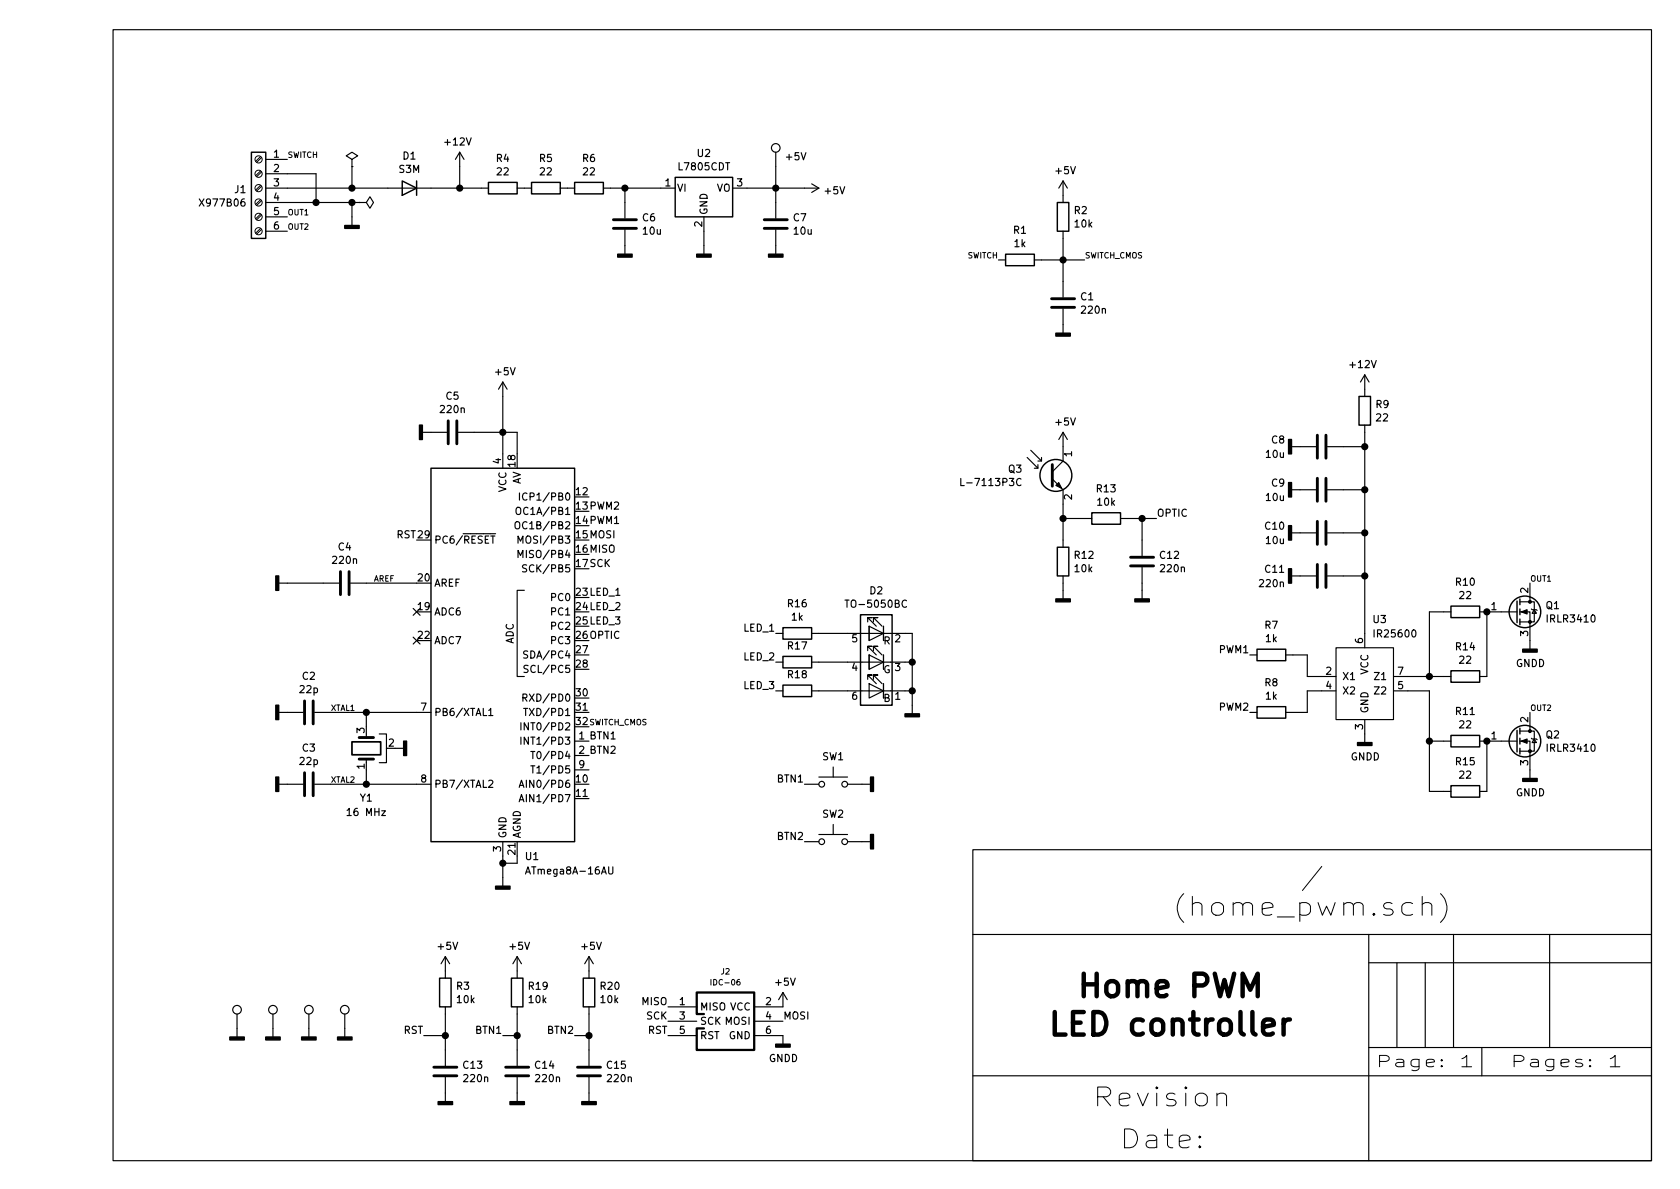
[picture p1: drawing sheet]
EESchema Schematic File Version 4
LIBS:home_pwm-cache
EELAYER 29 0
EELAYER END
$Descr A4 11693 8268
encoding utf-8
Sheet 1 1
Title "Home PWM\\nLED controller"
Date ""
Rev ""
Comp ""
Comment1 ""
Comment2 ""
Comment3 ""
Comment4 ""
$EndDescr
$Comp
L symbol:ATmega8A-16AU U1
U 1 1
P 3500 4550
F 0 "U1" H 3650 3150 50  0000 L CNN
F 1 "ATmega8A-16AU" H 3650 3050 50  0000 L CNN
F 2 "NevaDA:TQFP-32" H 3500 4550 50  0001 C CIN
F 3 "" H 3500 4550 50  0001 C CNN
	1    3500 4550
	1    0    0    -1  
$EndComp
$Comp
L symbol:NFET_GDS Q1
U 1 1
P 10550 4250
F 0 "Q1" H 10755 4297 50  0000 L CNN
F 1 "IRLR3410" H 10755 4204 50  0000 L CNN
F 2 "NevaDA:D-PAK" H 10750 4175 50  0001 L CIN
F 3 "" H 10550 4250 50  0001 L CNN
	1    10550 4250
	1    0    0    -1  
$EndComp
$Comp
L power:GNDD #PWR0101
U 1 1
P 10650 4450
F 0 "#PWR0101" H 10650 4200 50  0001 C CNN
F 1 "GNDD" H 10654 4294 50  0000 C CNN
F 2 "" H 10650 4450 50  0001 C CNN
F 3 "" H 10650 4450 50  0001 C CNN
	1    10650 4450
	1    0    0    -1  
$EndComp
$Comp
L symbol:NFET_GDS Q2
U 1 1
P 10550 5150
F 0 "Q2" H 10755 5197 50  0000 L CNN
F 1 "IRLR3410" H 10755 5104 50  0000 L CNN
F 2 "NevaDA:D-PAK" H 10750 5075 50  0001 L CIN
F 3 "" H 10550 5150 50  0001 L CNN
	1    10550 5150
	1    0    0    -1  
$EndComp
$Comp
L power:GNDD #PWR0102
U 1 1
P 10650 5350
F 0 "#PWR0102" H 10650 5100 50  0001 C CNN
F 1 "GNDD" H 10654 5194 50  0000 C CNN
F 2 "" H 10650 5350 50  0001 C CNN
F 3 "" H 10650 5350 50  0001 C CNN
	1    10650 5350
	1    0    0    -1  
$EndComp
$Comp
L symbol:IR25600 U3
U 1 1
P 9500 4750
F 0 "U3" H 9550 5200 50  0000 L CNN
F 1 "IR25600" H 9550 5100 50  0000 L CNN
F 2 "NevaDA:SOP-8" H 9500 5200 50  0001 C CNN
F 3 "" H 9500 5200 50  0001 C CNN
	1    9500 4750
	1    0    0    -1  
$EndComp
$Comp
L Device:R R11
U 1 1
P 10200 5150
F 0 "R11" V 9990 5150 50  0000 C CNN
F 1 "22" V 10083 5150 50  0000 C CNN
F 2 "NevaDA:R_1206" V 10130 5150 50  0001 C CNN
F 3 "~" H 10200 5150 50  0001 C CNN
	1    10200 5150
	0    1    1    0   
$EndComp
Wire Wire Line
	9800 4700 9950 4700
Wire Wire Line
	9950 4700 9950 4250
Wire Wire Line
	9950 4250 10050 4250
Wire Wire Line
	9800 4800 9950 4800
Wire Wire Line
	9950 5150 10050 5150
$Comp
L power:GNDD #PWR0103
U 1 1
P 9500 5100
F 0 "#PWR0103" H 9500 4850 50  0001 C CNN
F 1 "GNDD" H 9504 4944 50  0000 C CNN
F 2 "" H 9500 5100 50  0001 C CNN
F 3 "" H 9500 5100 50  0001 C CNN
	1    9500 5100
	1    0    0    -1  
$EndComp
$Comp
L symbol:IDC-06 J2
U 1 1
P 5050 7100
F 0 "J2" H 5050 7447 39  0000 C CNN
F 1 "IDC-06" H 5050 7371 39  0000 C CNN
F 2 "NevaDA:IDC_Header_Straight_6pins" H 5050 7100 39  0001 C CNN
F 3 "" H 5050 7100 39  0001 C CNN
	1    5050 7100
	1    0    0    -1  
$EndComp
$Comp
L power:GNDD #PWR0104
U 1 1
P 5450 7200
F 0 "#PWR0104" H 5450 6950 50  0001 C CNN
F 1 "GNDD" H 5454 7044 50  0000 C CNN
F 2 "" H 5450 7200 50  0001 C CNN
F 3 "" H 5450 7200 50  0001 C CNN
	1    5450 7200
	1    0    0    -1  
$EndComp
$Comp
L power:+5V #PWR0105
U 1 1
P 5450 7000
F 0 "#PWR0105" H 5450 6850 50  0001 C CNN
F 1 "+5V" H 5465 7175 50  0000 C CNN
F 2 "" H 5450 7000 50  0001 C CNN
F 3 "" H 5450 7000 50  0001 C CNN
	1    5450 7000
	1    0    0    -1  
$EndComp
Text Label 5450 7100 0    50   ~ 8
MOSI
Text Label 4650 7000 2    50   ~ 8
MISO
Text Label 4650 7100 2    50   ~ 8
SCK
Text Label 4650 7200 2    50   ~ 8
RST
Text Label 4100 3850 0    50   ~ 8
MISO
Text Label 4100 3950 0    50   ~ 8
SCK
Text Label 2900 3750 2    50   ~ 8
RST
Text Label 4100 3750 0    50   ~ 8
MOSI
Text Label 2950 7200 2    50   ~ 8
RST
$Comp
L Device:R R3
U 1 1
P 3100 6900
F 0 "R3" H 3170 6947 50  0000 L CNN
F 1 "10k" H 3170 6854 50  0000 L CNN
F 2 "NevaDA:R_0603" V 3030 6900 50  0001 C CNN
F 3 "~" H 3100 6900 50  0001 C CNN
	1    3100 6900
	1    0    0    -1  
$EndComp
$Comp
L power:+5V #PWR0106
U 1 1
P 3100 6750
F 0 "#PWR0106" H 3100 6600 50  0001 C CNN
F 1 "+5V" H 3115 6925 50  0000 C CNN
F 2 "" H 3100 6750 50  0001 C CNN
F 3 "" H 3100 6750 50  0001 C CNN
	1    3100 6750
	1    0    0    -1  
$EndComp
Wire Wire Line
	2950 7200 3100 7200
Wire Wire Line
	3100 7200 3100 7050
Text Label 4100 3650 0    50   ~ 8
PWM1
Text Label 4100 3550 0    50   ~ 8
PWM2
Text Label 8700 4550 2    50   ~ 8
PWM1
Text Label 8700 4950 2    50   ~ 8
PWM2
$Comp
L Device:R R7
U 1 1
P 8850 4550
F 0 "R7" V 8640 4550 50  0000 C CNN
F 1 "1k" V 8733 4550 50  0000 C CNN
F 2 "NevaDA:R_0603" V 8780 4550 50  0001 C CNN
F 3 "~" H 8850 4550 50  0001 C CNN
	1    8850 4550
	0    1    1    0   
$EndComp
$Comp
L Device:R R8
U 1 1
P 8850 4950
F 0 "R8" V 8640 4950 50  0000 C CNN
F 1 "1k" V 8733 4950 50  0000 C CNN
F 2 "NevaDA:R_0603" V 8780 4950 50  0001 C CNN
F 3 "~" H 8850 4950 50  0001 C CNN
	1    8850 4950
	0    1    1    0   
$EndComp
Wire Wire Line
	9000 4950 9100 4950
Wire Wire Line
	9100 4950 9100 4800
Wire Wire Line
	9100 4800 9200 4800
Wire Wire Line
	9000 4550 9100 4550
Wire Wire Line
	9100 4550 9100 4700
Wire Wire Line
	9100 4700 9200 4700
$Comp
L Connector:Screw_Terminal_01x06 J1
U 1 1
P 1800 1300
F 0 "J1" H 1880 1293 50  0000 L CNN
F 1 "X977B06" H 1880 1200 50  0000 L CNN
F 2 "NevaDA:Terminal_X977B06" H 1800 1300 50  0001 C CNN
F 3 "~" H 1800 1300 50  0001 C CNN
	1    1800 1300
	-1   0    0    -1  
$EndComp
Text Label 2000 1500 0    39   ~ 7
OUT1
Text Label 2000 1600 0    39   ~ 7
OUT2
$Comp
L power:GNDD #PWR0107
U 1 1
P 2450 1500
F 0 "#PWR0107" H 2450 1250 50  0001 C CNN
F 1 "GNDD" H 2454 1344 50  0001 C CNN
F 2 "" H 2450 1500 50  0001 C CNN
F 3 "" H 2450 1500 50  0001 C CNN
	1    2450 1500
	-1   0    0    -1  
$EndComp
Wire Wire Line
	2450 1500 2450 1400
$Comp
L power:+12V #PWR0108
U 1 1
P 3200 1150
F 0 "#PWR0108" H 3200 1000 50  0001 C CNN
F 1 "+12V" H 3215 1325 50  0000 C CNN
F 2 "" H 3200 1150 50  0001 C CNN
F 3 "" H 3200 1150 50  0001 C CNN
	1    3200 1150
	-1   0    0    -1  
$EndComp
Wire Wire Line
	3200 1300 3200 1150
$Comp
L power:PWR_FLAG #FLG0101
U 1 1
P 2450 1150
F 0 "#FLG0101" H 2450 1225 50  0001 C CNN
F 1 "PWR_FLAG" H 2450 1325 50  0001 C CNN
F 2 "" H 2450 1150 50  0001 C CNN
F 3 "~" H 2450 1150 50  0001 C CNN
	1    2450 1150
	-1   0    0    -1  
$EndComp
$Comp
L power:PWR_FLAG #FLG0102
U 1 1
P 2500 1400
F 0 "#FLG0102" H 2500 1475 50  0001 C CNN
F 1 "PWR_FLAG" H 2500 1575 50  0001 C CNN
F 2 "" H 2500 1400 50  0001 C CNN
F 3 "~" H 2500 1400 50  0001 C CNN
	1    2500 1400
	0    1    -1   0   
$EndComp
Text Label 10650 4050 0    39   ~ 7
OUT1
Text Label 10650 4950 0    39   ~ 7
OUT2
$Comp
L Device:Crystal_GND2 Y1
U 1 1
P 2550 5200
F 0 "Y1" V 2200 5200 50  0000 C CNN
F 1 "16 MHz" V 2100 5200 50  0000 C CNN
F 2 "NevaDA:Crystal_HC-49SMD" H 2550 5200 50  0001 C CNN
F 3 "~" H 2550 5200 50  0001 C CNN
	1    2550 5200
	0    -1   -1   0   
$EndComp
$Comp
L Device:C C2
U 1 1
P 2150 4950
F 0 "C2" V 1895 4950 50  0000 C CNN
F 1 "22p" V 1988 4950 50  0000 C CNN
F 2 "NevaDA:C_0603" H 2188 4800 50  0001 C CNN
F 3 "~" H 2150 4950 50  0001 C CNN
	1    2150 4950
	0    1    1    0   
$EndComp
$Comp
L power:GNDD #PWR0109
U 1 1
P 2000 4950
F 0 "#PWR0109" H 2000 4700 50  0001 C CNN
F 1 "GNDD" V 2004 4840 50  0001 R CNN
F 2 "" H 2000 4950 50  0001 C CNN
F 3 "" H 2000 4950 50  0001 C CNN
	1    2000 4950
	0    1    1    0   
$EndComp
Wire Wire Line
	2300 4950 2550 4950
Wire Wire Line
	2550 5050 2550 4950
Connection ~ 2550 4950
Wire Wire Line
	2550 4950 2900 4950
Wire Wire Line
	2550 5350 2550 5450
Wire Wire Line
	2550 5450 2900 5450
$Comp
L power:GNDD #PWR0110
U 1 1
P 2750 5200
F 0 "#PWR0110" H 2750 4950 50  0001 C CNN
F 1 "GNDD" V 2754 5090 50  0001 R CNN
F 2 "" H 2750 5200 50  0001 C CNN
F 3 "" H 2750 5200 50  0001 C CNN
	1    2750 5200
	0    -1   -1   0   
$EndComp
$Comp
L power:GNDD #PWR0111
U 1 1
P 3500 6100
F 0 "#PWR0111" H 3500 5850 50  0001 C CNN
F 1 "GNDD" V 3504 5990 50  0001 R CNN
F 2 "" H 3500 6100 50  0001 C CNN
F 3 "" H 3500 6100 50  0001 C CNN
	1    3500 6100
	1    0    0    -1  
$EndComp
Wire Wire Line
	3500 5950 3500 6000
Wire Wire Line
	3600 5950 3600 6000
Wire Wire Line
	3600 6000 3500 6000
Connection ~ 3500 6000
Wire Wire Line
	3500 6000 3500 6100
$Comp
L power:+5V #PWR0112
U 1 1
P 3500 2750
F 0 "#PWR0112" H 3500 2600 50  0001 C CNN
F 1 "+5V" H 3515 2925 50  0000 C CNN
F 2 "" H 3500 2750 50  0001 C CNN
F 3 "" H 3500 2750 50  0001 C CNN
	1    3500 2750
	1    0    0    -1  
$EndComp
Wire Wire Line
	3500 3150 3500 3000
$Comp
L Device:C C5
U 1 1
P 3150 3000
F 0 "C5" V 2895 3000 50  0000 C CNN
F 1 "220n" V 2988 3000 50  0000 C CNN
F 2 "NevaDA:C_0603" H 3188 2850 50  0001 C CNN
F 3 "~" H 3150 3000 50  0001 C CNN
	1    3150 3000
	0    1    1    0   
$EndComp
$Comp
L power:GNDD #PWR0113
U 1 1
P 3000 3000
F 0 "#PWR0113" H 3000 2750 50  0001 C CNN
F 1 "GNDD" V 3004 2890 50  0001 R CNN
F 2 "" H 3000 3000 50  0001 C CNN
F 3 "" H 3000 3000 50  0001 C CNN
	1    3000 3000
	0    1    1    0   
$EndComp
Wire Wire Line
	3300 3000 3500 3000
Connection ~ 3500 3000
Wire Wire Line
	3500 3000 3500 2750
Wire Wire Line
	3600 3150 3600 3000
Wire Wire Line
	3600 3000 3500 3000
Wire Wire Line
	2450 1400 2500 1400
Connection ~ 2450 1400
Wire Wire Line
	2000 1400 2200 1400
Text Label 2000 1100 0    39   ~ 7
SWITCH
Wire Wire Line
	2000 1200 2200 1200
Wire Wire Line
	2200 1200 2200 1400
Connection ~ 2200 1400
Wire Wire Line
	2200 1400 2450 1400
Connection ~ 2550 5450
Wire Wire Line
	2300 5450 2550 5450
$Comp
L power:GNDD #PWR0114
U 1 1
P 2000 5450
F 0 "#PWR0114" H 2000 5200 50  0001 C CNN
F 1 "GNDD" V 2004 5340 50  0001 R CNN
F 2 "" H 2000 5450 50  0001 C CNN
F 3 "" H 2000 5450 50  0001 C CNN
	1    2000 5450
	0    1    1    0   
$EndComp
$Comp
L Device:C C3
U 1 1
P 2150 5450
F 0 "C3" V 1895 5450 50  0000 C CNN
F 1 "22p" V 1988 5450 50  0000 C CNN
F 2 "NevaDA:C_0603" H 2188 5300 50  0001 C CNN
F 3 "~" H 2150 5450 50  0001 C CNN
	1    2150 5450
	0    1    1    0   
$EndComp
$Comp
L Device:C C1
U 1 1
P 7400 2100
F 0 "C1" H 7515 2147 50  0000 L CNN
F 1 "220n" H 7515 2054 50  0000 L CNN
F 2 "NevaDA:C_0603" H 7438 1950 50  0001 C CNN
F 3 "~" H 7400 2100 50  0001 C CNN
	1    7400 2100
	1    0    0    -1  
$EndComp
$Comp
L power:GNDD #PWR0115
U 1 1
P 7400 2250
F 0 "#PWR0115" H 7400 2000 50  0001 C CNN
F 1 "GNDD" V 7404 2140 50  0001 R CNN
F 2 "" H 7400 2250 50  0001 C CNN
F 3 "" H 7400 2250 50  0001 C CNN
	1    7400 2250
	1    0    0    -1  
$EndComp
$Comp
L Device:R R1
U 1 1
P 7100 1800
F 0 "R1" V 6890 1800 50  0000 C CNN
F 1 "1k" V 6983 1800 50  0000 C CNN
F 2 "NevaDA:R_0603" V 7030 1800 50  0001 C CNN
F 3 "~" H 7100 1800 50  0001 C CNN
	1    7100 1800
	0    1    1    0   
$EndComp
$Comp
L Device:R R2
U 1 1
P 7400 1500
F 0 "R2" H 7470 1547 50  0000 L CNN
F 1 "10k" H 7470 1454 50  0000 L CNN
F 2 "NevaDA:R_0603" V 7330 1500 50  0001 C CNN
F 3 "~" H 7400 1500 50  0001 C CNN
	1    7400 1500
	1    0    0    -1  
$EndComp
$Comp
L power:+5V #PWR0116
U 1 1
P 7400 1350
F 0 "#PWR0116" H 7400 1200 50  0001 C CNN
F 1 "+5V" H 7415 1525 50  0000 C CNN
F 2 "" H 7400 1350 50  0001 C CNN
F 3 "" H 7400 1350 50  0001 C CNN
	1    7400 1350
	1    0    0    -1  
$EndComp
Wire Wire Line
	7250 1800 7400 1800
Wire Wire Line
	7400 1800 7400 1950
Wire Wire Line
	7400 1650 7400 1800
Connection ~ 7400 1800
Text Label 6950 1800 2    39   ~ 7
SWITCH
Text Label 7550 1800 0    39   ~ 7
SWITCH_CMOS
Wire Wire Line
	7550 1800 7400 1800
Text Label 4100 5050 0    39   ~ 7
SWITCH_CMOS
NoConn ~ 2900 4250
NoConn ~ 2900 4450
$Comp
L Device:C C4
U 1 1
P 2400 4050
F 0 "C4" V 2145 4050 50  0000 C CNN
F 1 "220n" V 2238 4050 50  0000 C CNN
F 2 "NevaDA:C_0603" H 2438 3900 50  0001 C CNN
F 3 "~" H 2400 4050 50  0001 C CNN
	1    2400 4050
	0    1    1    0   
$EndComp
$Comp
L power:GNDD #PWR0117
U 1 1
P 2000 4050
F 0 "#PWR0117" H 2000 3800 50  0001 C CNN
F 1 "GNDD" V 2004 3940 50  0001 R CNN
F 2 "" H 2000 4050 50  0001 C CNN
F 3 "" H 2000 4050 50  0001 C CNN
	1    2000 4050
	0    1    1    0   
$EndComp
Wire Wire Line
	2550 4050 2900 4050
Wire Wire Line
	2000 4050 2250 4050
Wire Wire Line
	2450 1150 2450 1300
$Comp
L Device:D D1
U 1 1
P 2850 1300
F 0 "D1" H 2850 1080 50  0000 C CNN
F 1 "S3M" H 2850 1173 50  0000 C CNN
F 2 "NevaDA:DO-214AB_SMC" H 2850 1300 50  0001 C CNN
F 3 "~" H 2850 1300 50  0001 C CNN
	1    2850 1300
	-1   0    0    1   
$EndComp
$Comp
L Device:C C11
U 1 1
P 9200 4000
F 0 "C11" V 9150 3750 50  0000 R CNN
F 1 "220n" V 9250 3750 50  0000 R CNN
F 2 "NevaDA:C_0603" H 9238 3850 50  0001 C CNN
F 3 "~" H 9200 4000 50  0001 C CNN
	1    9200 4000
	0    1    1    0   
$EndComp
Wire Wire Line
	9350 4000 9500 4000
Wire Wire Line
	9500 4000 9500 4400
$Comp
L power:GNDD #PWR0118
U 1 1
P 9050 4000
F 0 "#PWR0118" H 9050 3750 50  0001 C CNN
F 1 "GNDD" H 9054 3844 50  0001 C CNN
F 2 "" H 9050 4000 50  0001 C CNN
F 3 "" H 9050 4000 50  0001 C CNN
	1    9050 4000
	0    1    1    0   
$EndComp
Wire Wire Line
	2000 1300 2450 1300
Connection ~ 2450 1300
Wire Wire Line
	2450 1300 2700 1300
Wire Wire Line
	3000 1300 3200 1300
$Comp
L Device:C C6
U 1 1
P 4350 1550
F 0 "C6" H 4465 1597 50  0000 L CNN
F 1 "10u" H 4465 1504 50  0000 L CNN
F 2 "NevaDA:C_1206" H 4388 1400 50  0001 C CNN
F 3 "~" H 4350 1550 50  0001 C CNN
	1    4350 1550
	1    0    0    -1  
$EndComp
Wire Wire Line
	4350 1400 4350 1300
$Comp
L power:GNDD #PWR0123
U 1 1
P 4350 1700
F 0 "#PWR0123" H 4350 1450 50  0001 C CNN
F 1 "GNDD" H 4354 1544 50  0001 C CNN
F 2 "" H 4350 1700 50  0001 C CNN
F 3 "" H 4350 1700 50  0001 C CNN
	1    4350 1700
	-1   0    0    -1  
$EndComp
$Comp
L Device:R R4
U 1 1
P 3500 1300
F 0 "R4" V 3290 1300 50  0000 C CNN
F 1 "22" V 3383 1300 50  0000 C CNN
F 2 "NevaDA:R_1206" V 3430 1300 50  0001 C CNN
F 3 "~" H 3500 1300 50  0001 C CNN
	1    3500 1300
	0    1    1    0   
$EndComp
Wire Wire Line
	3350 1300 3200 1300
Connection ~ 3200 1300
$Comp
L Device:R R5
U 1 1
P 3800 1300
F 0 "R5" V 3590 1300 50  0000 C CNN
F 1 "22" V 3683 1300 50  0000 C CNN
F 2 "NevaDA:R_1206" V 3730 1300 50  0001 C CNN
F 3 "~" H 3800 1300 50  0001 C CNN
	1    3800 1300
	0    1    1    0   
$EndComp
$Comp
L Device:R R6
U 1 1
P 4100 1300
F 0 "R6" V 3890 1300 50  0000 C CNN
F 1 "22" V 3983 1300 50  0000 C CNN
F 2 "NevaDA:R_1206" V 4030 1300 50  0001 C CNN
F 3 "~" H 4100 1300 50  0001 C CNN
	1    4100 1300
	0    1    1    0   
$EndComp
Wire Wire Line
	4250 1300 4350 1300
$Comp
L symbol:LM7805_DPAK U2
U 1 1
P 4900 1300
F 0 "U2" H 4900 1545 50  0000 C CNN
F 1 "L7805CDT" H 4900 1452 50  0000 C CNN
F 2 "NevaDA:D-PAK" H 4900 1550 50  0001 C CIN
F 3 "" H 4900 1300 50  0001 C CNN
	1    4900 1300
	1    0    0    -1  
$EndComp
Wire Wire Line
	4350 1300 4600 1300
Connection ~ 4350 1300
$Comp
L Device:C C7
U 1 1
P 5400 1550
F 0 "C7" H 5515 1597 50  0000 L CNN
F 1 "10u" H 5515 1504 50  0000 L CNN
F 2 "NevaDA:C_1206" H 5438 1400 50  0001 C CNN
F 3 "~" H 5400 1550 50  0001 C CNN
	1    5400 1550
	1    0    0    -1  
$EndComp
Wire Wire Line
	5400 1400 5400 1300
$Comp
L power:GNDD #PWR0124
U 1 1
P 5400 1700
F 0 "#PWR0124" H 5400 1450 50  0001 C CNN
F 1 "GNDD" H 5404 1544 50  0001 C CNN
F 2 "" H 5400 1700 50  0001 C CNN
F 3 "" H 5400 1700 50  0001 C CNN
	1    5400 1700
	-1   0    0    -1  
$EndComp
Wire Wire Line
	5200 1300 5400 1300
$Comp
L power:GNDD #PWR0125
U 1 1
P 4900 1700
F 0 "#PWR0125" H 4900 1450 50  0001 C CNN
F 1 "GNDD" H 4904 1544 50  0001 C CNN
F 2 "" H 4900 1700 50  0001 C CNN
F 3 "" H 4900 1700 50  0001 C CNN
	1    4900 1700
	-1   0    0    -1  
$EndComp
Wire Wire Line
	4900 1700 4900 1600
$Comp
L power:+5V #PWR0126
U 1 1
P 5600 1300
F 0 "#PWR0126" H 5600 1150 50  0001 C CNN
F 1 "+5V" V 5615 1429 50  0000 L CNN
F 2 "" H 5600 1300 50  0001 C CNN
F 3 "" H 5600 1300 50  0001 C CNN
	1    5600 1300
	0    1    1    0   
$EndComp
Wire Wire Line
	5400 1300 5600 1300
Connection ~ 5400 1300
$Comp
L Device:R R10
U 1 1
P 10200 4250
F 0 "R10" V 9990 4250 50  0000 C CNN
F 1 "22" V 10083 4250 50  0000 C CNN
F 2 "NevaDA:R_1206" V 10130 4250 50  0001 C CNN
F 3 "~" H 10200 4250 50  0001 C CNN
	1    10200 4250
	0    1    1    0   
$EndComp
Connection ~ 9500 4000
Connection ~ 9500 3100
Wire Wire Line
	9500 3000 9500 3100
$Comp
L Device:R R9
U 1 1
P 9500 2850
F 0 "R9" H 9570 2897 50  0000 L CNN
F 1 "22" H 9570 2804 50  0000 L CNN
F 2 "NevaDA:R_1206" V 9430 2850 50  0001 C CNN
F 3 "~" H 9500 2850 50  0001 C CNN
	1    9500 2850
	1    0    0    -1  
$EndComp
$Comp
L power:+12V #PWR0122
U 1 1
P 9500 2700
F 0 "#PWR0122" H 9500 2550 50  0001 C CNN
F 1 "+12V" H 9515 2875 50  0000 C CNN
F 2 "" H 9500 2700 50  0001 C CNN
F 3 "" H 9500 2700 50  0001 C CNN
	1    9500 2700
	-1   0    0    -1  
$EndComp
$Comp
L power:GNDD #PWR0121
U 1 1
P 9050 3100
F 0 "#PWR0121" H 9050 2850 50  0001 C CNN
F 1 "GNDD" H 9054 2944 50  0001 C CNN
F 2 "" H 9050 3100 50  0001 C CNN
F 3 "" H 9050 3100 50  0001 C CNN
	1    9050 3100
	0    1    1    0   
$EndComp
$Comp
L power:GNDD #PWR0120
U 1 1
P 9050 3400
F 0 "#PWR0120" H 9050 3150 50  0001 C CNN
F 1 "GNDD" H 9054 3244 50  0001 C CNN
F 2 "" H 9050 3400 50  0001 C CNN
F 3 "" H 9050 3400 50  0001 C CNN
	1    9050 3400
	0    1    1    0   
$EndComp
$Comp
L power:GNDD #PWR0119
U 1 1
P 9050 3700
F 0 "#PWR0119" H 9050 3450 50  0001 C CNN
F 1 "GNDD" H 9054 3544 50  0001 C CNN
F 2 "" H 9050 3700 50  0001 C CNN
F 3 "" H 9050 3700 50  0001 C CNN
	1    9050 3700
	0    1    1    0   
$EndComp
Wire Wire Line
	9500 3400 9500 3700
Connection ~ 9500 3400
Connection ~ 9500 3700
Wire Wire Line
	9500 3100 9500 3400
Wire Wire Line
	9350 3100 9500 3100
$Comp
L Device:C C8
U 1 1
P 9200 3100
F 0 "C8" V 9150 2850 50  0000 R CNN
F 1 "10u" V 9250 2850 50  0000 R CNN
F 2 "NevaDA:C_1206" H 9238 2950 50  0001 C CNN
F 3 "~" H 9200 3100 50  0001 C CNN
	1    9200 3100
	0    1    1    0   
$EndComp
Wire Wire Line
	9350 3400 9500 3400
$Comp
L Device:C C9
U 1 1
P 9200 3400
F 0 "C9" V 9150 3150 50  0000 R CNN
F 1 "10u" V 9250 3150 50  0000 R CNN
F 2 "NevaDA:C_1206" H 9238 3250 50  0001 C CNN
F 3 "~" H 9200 3400 50  0001 C CNN
	1    9200 3400
	0    1    1    0   
$EndComp
Wire Wire Line
	9500 3700 9500 4000
Wire Wire Line
	9350 3700 9500 3700
$Comp
L Device:C C10
U 1 1
P 9200 3700
F 0 "C10" V 9150 3450 50  0000 R CNN
F 1 "10u" V 9250 3450 50  0000 R CNN
F 2 "NevaDA:C_1206" H 9238 3550 50  0001 C CNN
F 3 "~" H 9200 3700 50  0001 C CNN
	1    9200 3700
	0    1    1    0   
$EndComp
$Comp
L Device:R R12
U 1 1
P 7400 3900
F 0 "R12" H 7470 3947 50  0000 L CNN
F 1 "10k" H 7470 3854 50  0000 L CNN
F 2 "NevaDA:R_0603" V 7330 3900 50  0001 C CNN
F 3 "~" H 7400 3900 50  0001 C CNN
	1    7400 3900
	1    0    0    -1  
$EndComp
$Comp
L power:GNDD #PWR0127
U 1 1
P 7400 4100
F 0 "#PWR0127" H 7400 3850 50  0001 C CNN
F 1 "GNDD" V 7404 3990 50  0001 R CNN
F 2 "" H 7400 4100 50  0001 C CNN
F 3 "" H 7400 4100 50  0001 C CNN
	1    7400 4100
	1    0    0    -1  
$EndComp
$Comp
L Device:R R13
U 1 1
P 7700 3600
F 0 "R13" V 7490 3600 50  0000 C CNN
F 1 "10k" V 7583 3600 50  0000 C CNN
F 2 "NevaDA:R_0603" V 7630 3600 50  0001 C CNN
F 3 "~" H 7700 3600 50  0001 C CNN
	1    7700 3600
	0    1    1    0   
$EndComp
Wire Wire Line
	7550 3600 7400 3600
Connection ~ 7400 3600
Wire Wire Line
	7400 3600 7400 3500
$Comp
L Device:C C12
U 1 1
P 7950 3900
F 0 "C12" H 8065 3947 50  0000 L CNN
F 1 "220n" H 8065 3854 50  0000 L CNN
F 2 "NevaDA:C_0603" H 7988 3750 50  0001 C CNN
F 3 "~" H 7950 3900 50  0001 C CNN
	1    7950 3900
	1    0    0    -1  
$EndComp
$Comp
L power:GNDD #PWR0128
U 1 1
P 7950 4100
F 0 "#PWR0128" H 7950 3850 50  0001 C CNN
F 1 "GNDD" V 7954 3990 50  0001 R CNN
F 2 "" H 7950 4100 50  0001 C CNN
F 3 "" H 7950 4100 50  0001 C CNN
	1    7950 4100
	1    0    0    -1  
$EndComp
Wire Wire Line
	7950 3750 7950 3600
Wire Wire Line
	7950 3600 7850 3600
Wire Wire Line
	7950 4100 7950 4050
Wire Wire Line
	7400 4100 7400 4050
Wire Wire Line
	7400 3600 7400 3750
$Comp
L Device:Q_Photo_NPN Q3
U 1 1
P 7300 3300
F 0 "Q3" H 7121 3347 50  0000 R CNN
F 1 "L-7113P3C" H 7121 3254 50  0000 R CNN
F 2 "NevaDA:LED_3.0mm_pin1-anode" H 7500 3400 50  0001 C CNN
F 3 "~" H 7300 3300 50  0001 C CNN
	1    7300 3300
	1    0    0    -1  
$EndComp
Wire Wire Line
	7950 3600 8050 3600
Connection ~ 7950 3600
Text Label 8050 3600 0    50   ~ 8
OPTIC
Text Label 4100 4450 0    50   ~ 8
OPTIC
$Comp
L Connector:TestPoint TP1
U 1 1
P 1650 7150
F 0 "TP1" H 1709 7222 50  0001 L CNN
F 1 "TestPoint" H 1709 7176 50  0001 L CNN
F 2 "NevaDA:Screw_M3_6mm" H 1850 7150 50  0001 C CNN
F 3 "~" H 1850 7150 50  0001 C CNN
	1    1650 7150
	1    0    0    -1  
$EndComp
$Comp
L power:GNDD #PWR0129
U 1 1
P 1650 7150
F 0 "#PWR0129" H 1650 6900 50  0001 C CNN
F 1 "GNDD" V 1654 7040 50  0001 R CNN
F 2 "" H 1650 7150 50  0001 C CNN
F 3 "" H 1650 7150 50  0001 C CNN
	1    1650 7150
	1    0    0    -1  
$EndComp
$Comp
L Connector:TestPoint TP2
U 1 1
P 2150 7150
F 0 "TP2" H 2209 7222 50  0001 L CNN
F 1 "TestPoint" H 2209 7176 50  0001 L CNN
F 2 "NevaDA:Screw_M3_9mm" H 2350 7150 50  0001 C CNN
F 3 "~" H 2350 7150 50  0001 C CNN
	1    2150 7150
	1    0    0    -1  
$EndComp
$Comp
L power:GNDD #PWR0130
U 1 1
P 2150 7150
F 0 "#PWR0130" H 2150 6900 50  0001 C CNN
F 1 "GNDD" V 2154 7040 50  0001 R CNN
F 2 "" H 2150 7150 50  0001 C CNN
F 3 "" H 2150 7150 50  0001 C CNN
	1    2150 7150
	1    0    0    -1  
$EndComp
$Comp
L Connector:TestPoint TP3
U 1 1
P 1900 7150
F 0 "TP3" H 1959 7222 50  0001 L CNN
F 1 "TestPoint" H 1959 7176 50  0001 L CNN
F 2 "NevaDA:Screw_M3_6mm" H 2100 7150 50  0001 C CNN
F 3 "~" H 2100 7150 50  0001 C CNN
	1    1900 7150
	1    0    0    -1  
$EndComp
$Comp
L power:GNDD #PWR0131
U 1 1
P 1900 7150
F 0 "#PWR0131" H 1900 6900 50  0001 C CNN
F 1 "GNDD" V 1904 7040 50  0001 R CNN
F 2 "" H 1900 7150 50  0001 C CNN
F 3 "" H 1900 7150 50  0001 C CNN
	1    1900 7150
	1    0    0    -1  
$EndComp
$Comp
L power:+5V #PWR0133
U 1 1
P 7400 3100
F 0 "#PWR0133" H 7400 2950 50  0001 C CNN
F 1 "+5V" H 7415 3275 50  0000 C CNN
F 2 "" H 7400 3100 50  0001 C CNN
F 3 "" H 7400 3100 50  0001 C CNN
	1    7400 3100
	1    0    0    -1  
$EndComp
Text Label 2300 4950 0    39   ~ 7
XTAL1
Text Label 2300 5450 0    39   ~ 7
XTAL2
Text Label 2600 4050 0    39   ~ 7
AREF
$Comp
L Connector:TestPoint TP4
U 1 1
P 2400 7150
F 0 "TP4" H 2459 7222 50  0001 L CNN
F 1 "TestPoint" H 2459 7176 50  0001 L CNN
F 2 "NevaDA:Screw_M3_9mm" H 2600 7150 50  0001 C CNN
F 3 "~" H 2600 7150 50  0001 C CNN
	1    2400 7150
	1    0    0    -1  
$EndComp
$Comp
L power:GNDD #PWR0132
U 1 1
P 2400 7150
F 0 "#PWR0132" H 2400 6900 50  0001 C CNN
F 1 "GNDD" V 2404 7040 50  0001 R CNN
F 2 "" H 2400 7150 50  0001 C CNN
F 3 "" H 2400 7150 50  0001 C CNN
	1    2400 7150
	1    0    0    -1  
$EndComp
$Comp
L Device:R R14
U 1 1
P 10200 4700
F 0 "R14" V 9990 4700 50  0000 C CNN
F 1 "22" V 10083 4700 50  0000 C CNN
F 2 "NevaDA:R_1206" V 10130 4700 50  0001 C CNN
F 3 "~" H 10200 4700 50  0001 C CNN
	1    10200 4700
	0    1    1    0   
$EndComp
Wire Wire Line
	9950 4800 9950 5150
Wire Wire Line
	9950 4700 10050 4700
Connection ~ 9950 4700
Wire Wire Line
	10350 4700 10350 4250
Connection ~ 10350 4250
$Comp
L Device:R R15
U 1 1
P 10200 5500
F 0 "R15" V 9990 5500 50  0000 C CNN
F 1 "22" V 10083 5500 50  0000 C CNN
F 2 "NevaDA:R_1206" V 10130 5500 50  0001 C CNN
F 3 "~" H 10200 5500 50  0001 C CNN
	1    10200 5500
	0    1    1    0   
$EndComp
Wire Wire Line
	10350 5500 10350 5150
Connection ~ 10350 5150
Wire Wire Line
	10050 5500 9950 5500
Wire Wire Line
	9950 5500 9950 5150
Connection ~ 9950 5150
Text Label 4100 4150 0    50   ~ 8
LED_1
Text Label 4100 4250 0    50   ~ 8
LED_2
Text Label 4100 4350 0    50   ~ 8
LED_3
Text Label 5400 4400 2    50   ~ 8
LED_1
Text Label 5400 4600 2    50   ~ 8
LED_2
Text Label 5400 4800 2    50   ~ 8
LED_3
$Comp
L symbol:LED_RGB_5050BRG D2
U 1 1
P 6100 4600
F 0 "D2" H 6100 5100 50  0000 C CNN
F 1 "TO-5050BC" H 6100 5007 50  0000 C CNN
F 2 "NevaDA:LED_RGB_5050-6" H 6100 4550 50  0001 C CNN
F 3 "~" H 6100 4550 50  0001 C CNN
	1    6100 4600
	-1   0    0    -1  
$EndComp
$Comp
L Device:R R16
U 1 1
P 5550 4400
F 0 "R16" V 5340 4400 50  0000 C CNN
F 1 "1k" V 5433 4400 50  0000 C CNN
F 2 "NevaDA:R_0603" V 5480 4400 50  0001 C CNN
F 3 "~" H 5550 4400 50  0001 C CNN
	1    5550 4400
	0    1    1    0   
$EndComp
$Comp
L Device:R R17
U 1 1
P 5550 4600
F 0 "R17" V 5434 4600 50  0000 C CNN
F 1 "1k" V 5433 4600 50  0001 C CNN
F 2 "NevaDA:R_0603" V 5480 4600 50  0001 C CNN
F 3 "~" H 5550 4600 50  0001 C CNN
	1    5550 4600
	0    1    1    0   
$EndComp
$Comp
L Device:R R18
U 1 1
P 5550 4800
F 0 "R18" V 5434 4800 50  0000 C CNN
F 1 "1k" V 5433 4800 50  0001 C CNN
F 2 "NevaDA:R_0603" V 5480 4800 50  0001 C CNN
F 3 "~" H 5550 4800 50  0001 C CNN
	1    5550 4800
	0    1    1    0   
$EndComp
Wire Wire Line
	5700 4400 5900 4400
Wire Wire Line
	5700 4600 5900 4600
Wire Wire Line
	5700 4800 5900 4800
$Comp
L power:GNDD #PWR0134
U 1 1
P 6350 4900
F 0 "#PWR0134" H 6350 4650 50  0001 C CNN
F 1 "GNDD" V 6354 4790 50  0001 R CNN
F 2 "" H 6350 4900 50  0001 C CNN
F 3 "" H 6350 4900 50  0001 C CNN
	1    6350 4900
	1    0    0    -1  
$EndComp
Wire Wire Line
	6350 4900 6350 4800
Wire Wire Line
	6350 4400 6300 4400
Wire Wire Line
	6300 4600 6350 4600
Connection ~ 6350 4600
Wire Wire Line
	6350 4600 6350 4400
Wire Wire Line
	6300 4800 6350 4800
Connection ~ 6350 4800
Wire Wire Line
	6350 4800 6350 4600
$Comp
L Switch:SW_Push SW1
U 1 1
P 5800 5450
F 0 "SW1" H 5800 5645 50  0000 C CNN
F 1 "SW" H 5800 5646 50  0001 C CNN
F 2 "NevaDA:SW_PUSH_6mm" H 5800 5650 50  0001 C CNN
F 3 "~" H 5800 5650 50  0001 C CNN
	1    5800 5450
	1    0    0    -1  
$EndComp
$Comp
L power:GNDD #PWR0135
U 1 1
P 6000 5450
F 0 "#PWR0135" H 6000 5200 50  0001 C CNN
F 1 "GNDD" V 6004 5340 50  0001 R CNN
F 2 "" H 6000 5450 50  0001 C CNN
F 3 "" H 6000 5450 50  0001 C CNN
	1    6000 5450
	0    -1   -1   0   
$EndComp
$Comp
L Switch:SW_Push SW2
U 1 1
P 5800 5850
F 0 "SW2" H 5800 6045 50  0000 C CNN
F 1 "SW" H 5800 6046 50  0001 C CNN
F 2 "NevaDA:SW_PUSH_6mm" H 5800 6050 50  0001 C CNN
F 3 "~" H 5800 6050 50  0001 C CNN
	1    5800 5850
	1    0    0    -1  
$EndComp
$Comp
L power:GNDD #PWR0136
U 1 1
P 6000 5850
F 0 "#PWR0136" H 6000 5600 50  0001 C CNN
F 1 "GNDD" V 6004 5740 50  0001 R CNN
F 2 "" H 6000 5850 50  0001 C CNN
F 3 "" H 6000 5850 50  0001 C CNN
	1    6000 5850
	0    -1   -1   0   
$EndComp
Text Label 5600 5450 2    50   ~ 8
BTN1
Text Label 5600 5850 2    50   ~ 8
BTN2
Text Label 4100 5150 0    50   ~ 8
BTN1
Text Label 4100 5250 0    50   ~ 8
BTN2
$Comp
L Connector:TestPoint TP5
U 1 1
P 5400 1150
F 0 "TP5" H 5459 1269 50  0001 L CNN
F 1 "TestPoint" H 5459 1176 50  0001 L CNN
F 2 "NevaDA:1Pin" H 5600 1150 50  0001 C CNN
F 3 "~" H 5600 1150 50  0001 C CNN
F 4 "+5V" H 5459 1222 50  0000 L CNN "Role"
	1    5400 1150
	1    0    0    -1  
$EndComp
Wire Wire Line
	5400 1150 5400 1300
$Comp
L Device:C C13
U 1 1
P 3100 7450
F 0 "C13" H 3215 7497 50  0000 L CNN
F 1 "220n" H 3215 7404 50  0000 L CNN
F 2 "NevaDA:C_0603" H 3138 7300 50  0001 C CNN
F 3 "~" H 3100 7450 50  0001 C CNN
	1    3100 7450
	1    0    0    -1  
$EndComp
$Comp
L power:GNDD #PWR0137
U 1 1
P 3100 7600
F 0 "#PWR0137" H 3100 7350 50  0001 C CNN
F 1 "GNDD" V 3104 7490 50  0001 R CNN
F 2 "" H 3100 7600 50  0001 C CNN
F 3 "" H 3100 7600 50  0001 C CNN
	1    3100 7600
	1    0    0    -1  
$EndComp
Wire Wire Line
	3100 7300 3100 7200
Connection ~ 3100 7200
$Comp
L Device:C C14
U 1 1
P 3600 7450
F 0 "C14" H 3715 7497 50  0000 L CNN
F 1 "220n" H 3715 7404 50  0000 L CNN
F 2 "NevaDA:C_0603" H 3638 7300 50  0001 C CNN
F 3 "~" H 3600 7450 50  0001 C CNN
	1    3600 7450
	1    0    0    -1  
$EndComp
$Comp
L power:GNDD #PWR0138
U 1 1
P 3600 7600
F 0 "#PWR0138" H 3600 7350 50  0001 C CNN
F 1 "GNDD" V 3604 7490 50  0001 R CNN
F 2 "" H 3600 7600 50  0001 C CNN
F 3 "" H 3600 7600 50  0001 C CNN
	1    3600 7600
	1    0    0    -1  
$EndComp
$Comp
L Device:C C15
U 1 1
P 4100 7450
F 0 "C15" H 4215 7497 50  0000 L CNN
F 1 "220n" H 4215 7404 50  0000 L CNN
F 2 "NevaDA:C_0603" H 4138 7300 50  0001 C CNN
F 3 "~" H 4100 7450 50  0001 C CNN
	1    4100 7450
	1    0    0    -1  
$EndComp
$Comp
L power:GNDD #PWR0139
U 1 1
P 4100 7600
F 0 "#PWR0139" H 4100 7350 50  0001 C CNN
F 1 "GNDD" V 4104 7490 50  0001 R CNN
F 2 "" H 4100 7600 50  0001 C CNN
F 3 "" H 4100 7600 50  0001 C CNN
	1    4100 7600
	1    0    0    -1  
$EndComp
Text Label 4000 7200 2    50   ~ 8
BTN2
Text Label 3500 7200 2    50   ~ 8
BTN1
$Comp
L Device:R R19
U 1 1
P 3600 6900
F 0 "R19" H 3670 6947 50  0000 L CNN
F 1 "10k" H 3670 6854 50  0000 L CNN
F 2 "NevaDA:R_0603" V 3530 6900 50  0001 C CNN
F 3 "~" H 3600 6900 50  0001 C CNN
	1    3600 6900
	1    0    0    -1  
$EndComp
$Comp
L power:+5V #PWR0140
U 1 1
P 3600 6750
F 0 "#PWR0140" H 3600 6600 50  0001 C CNN
F 1 "+5V" H 3615 6925 50  0000 C CNN
F 2 "" H 3600 6750 50  0001 C CNN
F 3 "" H 3600 6750 50  0001 C CNN
	1    3600 6750
	1    0    0    -1  
$EndComp
Wire Wire Line
	3600 7200 3600 7050
$Comp
L Device:R R20
U 1 1
P 4100 6900
F 0 "R20" H 4170 6947 50  0000 L CNN
F 1 "10k" H 4170 6854 50  0000 L CNN
F 2 "NevaDA:R_0603" V 4030 6900 50  0001 C CNN
F 3 "~" H 4100 6900 50  0001 C CNN
	1    4100 6900
	1    0    0    -1  
$EndComp
$Comp
L power:+5V #PWR0141
U 1 1
P 4100 6750
F 0 "#PWR0141" H 4100 6600 50  0001 C CNN
F 1 "+5V" H 4115 6925 50  0000 C CNN
F 2 "" H 4100 6750 50  0001 C CNN
F 3 "" H 4100 6750 50  0001 C CNN
	1    4100 6750
	1    0    0    -1  
$EndComp
Wire Wire Line
	4100 7200 4100 7050
Wire Wire Line
	3600 7300 3600 7200
Wire Wire Line
	3600 7200 3500 7200
Connection ~ 3600 7200
Wire Wire Line
	4100 7300 4100 7200
Wire Wire Line
	4100 7200 4000 7200
Connection ~ 4100 7200
$EndSCHEMATC
